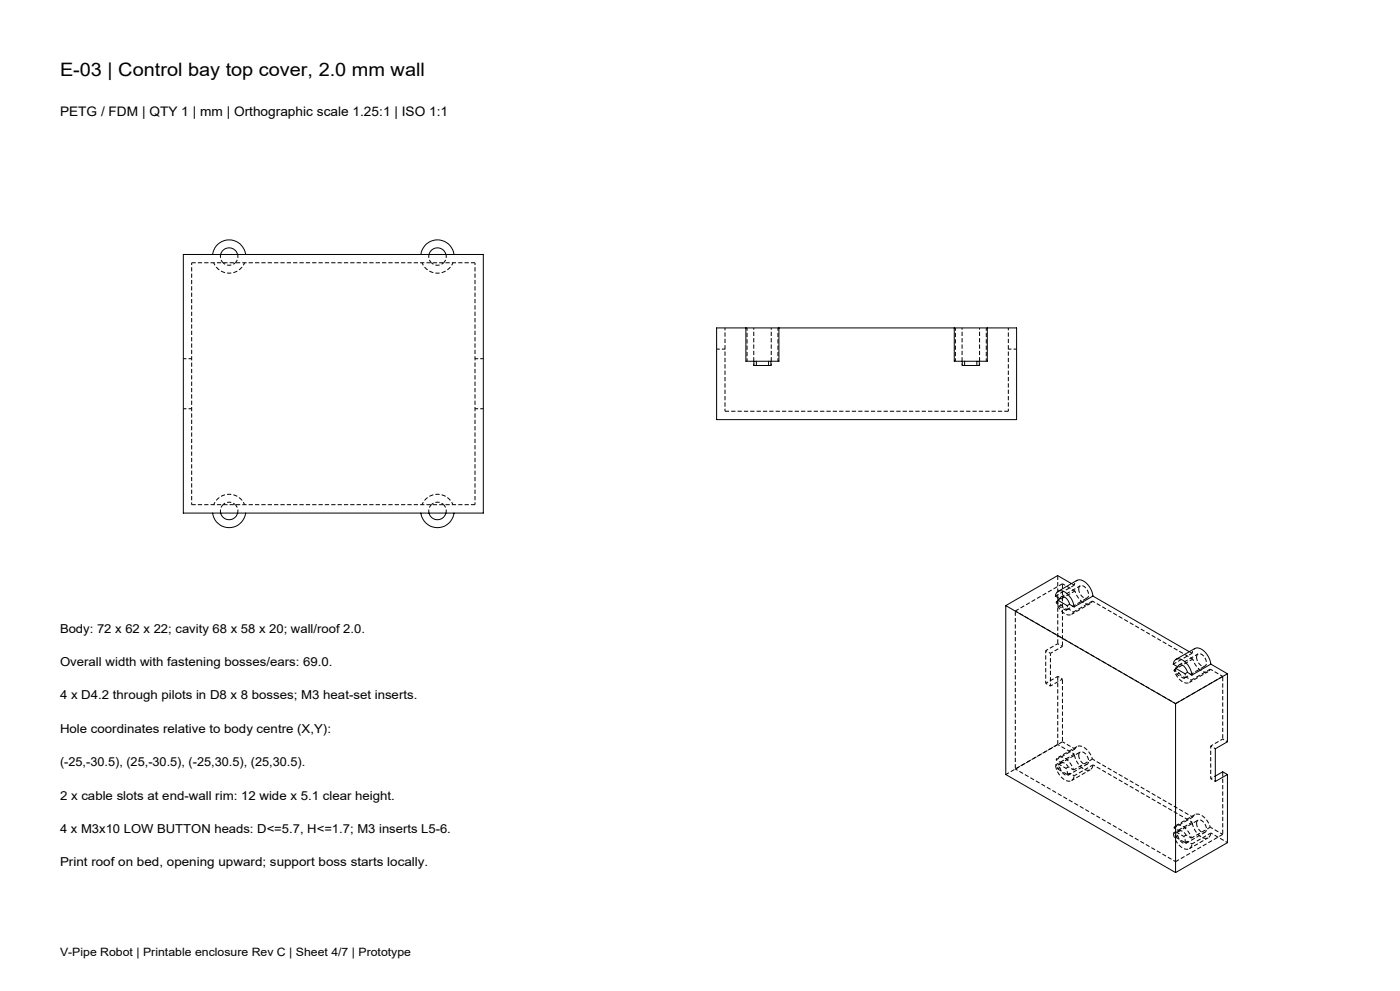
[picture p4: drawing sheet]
<svg xmlns="http://www.w3.org/2000/svg" width="420mm" height="297mm" viewBox="0 0 420 297" stroke-linecap="round" stroke-linejoin="round" font-family="sans-serif">
<path d="M57.5 78.8v72.5M142.5 151.3v-72.5M317.3 223.1l5 2.9M327.9 229.2l29.7 17.2M363.3 249.6l4.9 2.9" fill="none" stroke="#000" stroke-width=".3" stroke-dasharray="1.3 .6" stroke-dashoffset=".6" stroke-linecap="butt"/>
<path d="M142.5 78.8h-85M226.1 109.5h.1M231.3 109.5h.1M288.6 109.5h.1M293.8 109.5h.1M302.5 123.3h-85M57.5 151.3h85M317.3 172.5v20.4M317.3 202.7v20.4" fill="none" stroke="#000" stroke-width=".3" stroke-dasharray="1.3 .6" stroke-linecap="butt"/>
<g fill="none" stroke="#000" stroke-width=".3" stroke-dasharray="1.3 .6" stroke-dashoffset=".2" stroke-linecap="butt">
<path d="M66.9 78.8a2.63 2.63 0 0 1-.7-2.5M71.3 76.3a2.63 2.63 0 0 1-.7 2.5M129.4 78.8a2.62 2.62 0 0 1-.7-2.5M133.8 76.3a2.63 2.63 0 0 1-.7 2.5M66.2 153.8a2.63 2.63 0 0 1 .7-2.5M70.6 151.3a2.63 2.63 0 0 1 .7 2.5M128.7 153.8a2.62 2.62 0 0 1 .7-2.5M133.1 151.3a2.63 2.63 0 0 1 .7 2.5M322.3 175.4l-5.7 3.2M324.1 175.6l-5.7 3.2M316.8 180.4l5.7-3.3M321.4 184.1l5.7-3.2"/>
<path d="M327.7 180.1l-5.6 3.3M357.6 195.8l-5.6 3.2M359.4 196l-5.7 3.3M352.2 200.8l5.6-3.3M356.8 204.5l5.7-3.2M363.1 200.5l-5.7 3.3M316.6 229.3l5.7-3.3M317.3 223.1l-15.5 9M320.5 232.3l5.7-3.3M321.4 233.9l5.7-3.2M322.1 230.8l5.6-3.3M322.5 224.5l-5.7 3.2"/>
<path d="M323.1 223.7l-5.7 3.3M327.9 229.2l-5.7 3.3M352 249.7l5.6-3.3M355.8 252.7l5.7-3.3M356.8 254.3l5.7-3.2M357.4 251.2l5.7-3.3M357.8 244.9l-5.6 3.2M358.5 244.2l-5.7 3.2M363.3 249.6l-5.7 3.3"/>
</g>
<g fill="none" stroke="#000" stroke-width=".3" stroke-dasharray="1.3 .6" stroke-dashoffset=".4" stroke-linecap="butt">
<path d="M73.4 78.8a5 5 0 0 1-4.6 3.1 5 5 0 0 1-4.7-3.1M135.9 78.8a5 5 0 0 1-4.7 3.1 5 5 0 0 1-4.6-3.1M233.4 98.3v10M295.9 98.3v10M224.1 108.3v-10M286.6 108.3v-10M64.1 151.3a5 5 0 0 1 4.7-3.2 5 5 0 0 1 4.6 3.2M126.6 151.3a5 5 0 0 1 4.6-3.2 5 5 0 0 1 4.7 3.2M318.7 175l3.8 2.1M317.7 181.7l.7-.4M319.8 182.9l-2.1-1.2M320.5 182.5l-.7 .4"/>
<path d="M327.7 180.1l30.1 17.4M353.1 202.1l.7-.4M355.1 203.3l-2-1.2M355.8 202.9l-.7 .4M363.1 200.5l3.7 2.2M317.3 230.5l.7-.4M317.7 229.1l2.1 1.2M318.4 228.7l-.7 .4M319.8 230.3l.7-.5M320.9 231.7l-.7 .4M322.5 224.5l-3.8-2.2M352.6 250.9l.8-.4"/>
<path d="M353.1 249.5l2 1.2M353.8 249.1l-.7 .4M355.1 250.7l.7-.4M356.2 252.1l-.7 .4M357.8 244.9l-30.1-17.4M366.8 250.1l-3.7-2.2"/>
</g>
<g fill="none" stroke="#000" stroke-width=".3" stroke-dasharray="1.3 .6" stroke-dashoffset=".5" stroke-linecap="butt">
<path d="M66.9 78.8a2.63 2.63 0 0 0 3.7 0M129.4 78.8a2.62 2.62 0 0 0 3.7 0M217.5 98.3v25M302.5 98.3v25M70.6 151.3a2.62 2.62 0 0 0-3.7 0M133.1 151.3a2.62 2.62 0 0 0-3.7 0M322.3 175.4l-.8-.5M313.7 195l3.6-2.1M315.1 195.8v9.8M318.7 193.7l-3.6 2.1M357.6 195.8l-.8-.5M313.7 204.8v-9.8"/>
<path d="M315.1 205.6l3.6-2.1M317.3 202.7l-3.6 2.1M352.7 210.9l-48.1-27.8M304.6 230.5l48.1 27.7M363.2 233.4v-9.8M363.2 223.6l3.6-2.1"/>
</g>
<path d="M55 107.5h2.5M142.5 107.5h2.5M215 104.6h2.5M302.5 104.6h2.5M57.5 122.5h-2.5M145 122.5h-2.5M318.4 181.3a1.85 1.85 0 0 0 2.1 1.2M353.8 201.7a1.85 1.85 0 0 0 2 1.2M318 230.1a2.46 2.46 0 0 0 2.4 2.2l.5-.6M320.5 229.8a1.85 1.85 0 0 0-2.1-1.1M353.4 250.5a2.46 2.46 0 0 0 2.4 2.2l.4-.6M355.8 250.3a1.85 1.85 0 0 0-2-1.2" fill="none" stroke="#000" stroke-width=".3" stroke-dasharray="1.3 .6" stroke-dashoffset=".3" stroke-linecap="butt"/>
<g fill="none" stroke="#000" stroke-width=".3">
<path d="M55 76.3h90v77.5h-90zM63.8 76.3a5 5 0 0 1 4.9-4.4 5 5 0 0 1 5 4.4M66.2 76.3a2.64 2.64 0 0 1 2.5-2 2.64 2.64 0 0 1 2.6 2M126.3 76.3a5 5 0 0 1 4.9-4.4 5 5 0 0 1 5 4.4M128.7 76.3a2.62 2.62 0 0 1 2.5-2 2.62 2.62 0 0 1 2.6 2M223.8 98.3h9.9M223.8 98.3v10h9.9v-10M223.8 98.3h-8.8v27.5h90v-27.5h-8.8M233.7 98.3h52.6M286.3 98.3h9.9M286.3 98.3v10h9.9v-10M226.2 108.3v1.2h5.1v-1.2"/>
<path d="M226.9 108.3v1.2M230.6 108.3v1.2M288.7 108.3v1.2h5.1v-1.2M289.4 108.3v1.2M293.1 108.3v1.2M63.8 153.8a5 5 0 0 0 4.9 4.3 5 5 0 0 0 5-4.3M66.2 153.8a2.64 2.64 0 0 0 2.5 2 2.64 2.64 0 0 0 2.6-2M126.3 153.8a5 5 0 0 0 4.9 4.3 5 5 0 0 0 5-4.3M128.7 153.8a2.62 2.62 0 0 0 2.5 2 2.62 2.62 0 0 0 2.6-2M317.4 177.2l5.7-3.2a3.1 3.1 0 0 1 3.5 1.6l.9 1.5 .4 1.5M318 179.5l-1.4-.9a1.78 1.78 0 0 1 1.3-1.6 1.78 1.78 0 0 1 1.9 .7 6.2 6.2 0 0 1 2.4 4.2M318 179.5a1.01 1.01 0 0 1 .9-.7 1.01 1.01 0 0 1 1 .5l.5 .6 .5 1.2"/>
<path d="M318 179.5l-.7 .3 2.8 1.7 .8-.4M321.5 174.9l-4.2-2.4-15.6 9M327.9 178.6l28.9 16.7M327.9 178.6l-5.7 3.3M301.7 181.5l51 29.4M301.7 181.5v50.6l51 29.4M320.9 181.1l1.3 .8M352.8 197.6l5.6-3.2a3.2 3.2 0 0 1 3.9 2.1l.7 1.5 .3 1M353.3 199.8l-1.3-.7a1.78 1.78 0 0 1 1.2-1.7 1.78 1.78 0 0 1 2 .7 6.4 6.4 0 0 1 2.4 4.2M353.3 199.8a1.04 1.04 0 0 1 .9-.7 1.04 1.04 0 0 1 1 .6l1 1.8M353.3 199.8l-.7 .5 2.9 1.6 .7-.4M363.3 199l-5.7 3.3"/>
<path d="M363.3 199l4.9 2.9M352.7 210.9v50.6M356.2 201.5l1.4 .8M368.2 201.9l-15.5 9M368.2 201.9v20.4l-3.6 2.1v9.8l3.6-2.1M368.2 232.1v20.5l-15.5 8.9M368.2 232.1l-1.4-.8-2.2 1.3"/>
</g>
<path d="M226.1 98.3v11.2M288.6 98.3v11.2M231.4 109.5v-11.2M293.9 109.5v-11.2M322.5 177.1a4.8 4.8 0 0 0 4.2 3.9l.6-.3 .4-.6M322.1 183.4a1.8 1.8 0 0 1-3.1 .3l-1.1-1.2-1.1-2.1M357.8 197.5a4.8 4.8 0 0 0 4.2 3.9l.7-.3 .4-.6M357.4 203.8a1.8 1.8 0 0 1-3 .3l-1.5-1.7-.7-1.6M316.8 227.7a1.8 1.8 0 0 1 3.1-.2l1.1 1.2 1.1 2.1M327.7 227.5a4.8 4.8 0 0 0-4.2-3.9l-.6 .3-.4 .6M352.2 248.1a1.8 1.8 0 0 1 3-.2l1.2 1.2 1 2.1M363.1 247.9a4.8 4.8 0 0 0-4.2-3.9l-.6 .3-.5 .6" fill="none" stroke="#000" stroke-width=".3" stroke-dasharray="1.3 .6" stroke-dashoffset=".7" stroke-linecap="butt"/>
<path d="M318.7 175l-14.1 8.1M323.6 176.5a.99 .99 0 0 1 .7-1 .99 .99 0 0 1 1.2 .5 2.46 2.46 0 0 1 .7 3.2 2.22 2.22 0 0 1-2.6-2.3v-.4M359 197a.99 .99 0 0 1 .7-1.1 .99 .99 0 0 1 1.1 .5 2.46 2.46 0 0 1 .8 3.2 2.22 2.22 0 0 1-2.6-2.3v-.3M366.8 202.7l-14.1 8.2M318.7 222.3l-14.1 8.2M323.6 226.4a.99 .99 0 0 1 .7-1.1 .99 .99 0 0 1 1.2 .5 2.46 2.46 0 0 1 .7 3.2 2.22 2.22 0 0 1-2.6-2.3v-.3M359 246.8a.99 .99 0 0 1 .7-1.1 .99 .99 0 0 1 1.1 .5 2.46 2.46 0 0 1 .8 3.2 2.22 2.22 0 0 1-2.6-2.3v-.3M366.8 250.1l-14.1 8.1" fill="none" stroke="#000" stroke-width=".3" stroke-dasharray="1.3 .6" stroke-dashoffset=".1" stroke-linecap="butt"/>
<path d="M323.1 173.9l-.6 .7-.2 .8M318.4 181.3l-1.6-.9M322.1 183.4l-1.6-.9M358.5 194.3l-.6 .7-.3 .8M353.8 201.7l-1.6-.9M357.4 203.8l-1.6-.9M316.8 227.7l1.6 1M320.5 229.8l1.6 1M352.2 248.1l1.6 1M355.8 250.3l1.6 .9" fill="none" stroke="#000" stroke-width=".3" stroke-dasharray="1.3 .6" stroke-dashoffset=".9" stroke-linecap="butt"/>
<g fill="none" stroke="#000" stroke-width=".3" stroke-dasharray="1.3 .6" stroke-dashoffset="-.2" stroke-linecap="butt">
<path d="M304.6 183.1v47.4M318.7 193.7v-18.7M319.8 182.9l6.4-3.7M355.1 203.3l6.4-3.7M366.8 202.7v18.8M318.7 222.3v-18.8M322.2 232.5a1.77 1.77 0 0 1-1.2 1.6 1.77 1.77 0 0 1-2-.6 6.5 6.5 0 0 1-2.4-4.2M322.3 226a5.2 5.2 0 0 0 4.3 4.8l.9-.5 .4-1.1M324.1 225.4l-6.4 3.7M366.8 231.3v18.8M357.6 252.9a1.77 1.77 0 0 1-1.3 1.6 1.77 1.77 0 0 1-1.9-.6 6.5 6.5 0 0 1-2.4-4.2M357.6 246.4a5.2 5.2 0 0 0 4.4 4.8l.9-.5 .4-1.1"/>
<path d="M359.4 245.8l-6.4 3.7"/>
</g>
<path d="M317.7 181.7l-.4-1v-.9M353.1 202.1l-.4-1-.1-.9M319.8 230.3l.4 .9v.9M355.1 250.7l.4 .9v.9" fill="none" stroke="#000" stroke-width=".3" stroke-dasharray="1.3 .6" stroke-dashoffset="1" stroke-linecap="butt"/>
<g fill="none" stroke="#000" stroke-width=".3" stroke-dasharray="1.3 .6" stroke-dashoffset=".8" stroke-linecap="butt">
<path d="M313.7 195l1.4 .8M317.3 192.9l1.4 .8M320.2 181.5a1.26 1.26 0 0 1-.4 1.4M315.1 205.6l-1.4-.8M318.7 203.5l-1.4-.8M355.5 201.9a1.26 1.26 0 0 1-.4 1.4M317.3 230.5a1.26 1.26 0 0 1 .4-1.4M318 230.1l-1.4-.8M322.2 232.5l-1.3-.8M363.2 223.6l1.4 .8M364.6 234.2l-1.4-.8M364.6 232.6l-1.4 .8"/>
<path d="M366.8 221.5l1.4 .8M352.6 250.9a1.26 1.26 0 0 1 .5-1.4M353.4 250.5l-1.4-.8M357.6 252.9l-1.4-.8"/>
</g>
<path d="M320.2 232.1l-2.9-1.6M355.5 252.5l-2.9-1.6" fill="none" stroke="#000" stroke-width=".3" stroke-dasharray="1.3 .6" stroke-dashoffset="-.1" stroke-linecap="butt"/>
<text font-size="5.5" x="18" y="22.7">E-03 | Control bay top cover, 2.0 mm wall</text>
<text font-size="3.9" x="18" y="34.8">PETG / FDM | QTY 1 | mm | Orthographic scale 1.25:1 | ISO 1:1</text>
<g font-size="3.7">
<text x="18" y="189.6">Body: 72 x 62 x 22; cavity 68 x 58 x 20; wall/roof 2.0.</text>
<text x="18" y="199.6">Overall width with fastening bosses/ears: 69.0.</text>
<text x="18" y="209.6">4 x D4.2 through pilots in D8 x 8 bosses; M3 heat-set inserts.</text>
<text x="18" y="219.6">Hole coordinates relative to body centre (X,Y):</text>
<text x="18" y="229.6">(-25,-30.5), (25,-30.5), (-25,30.5), (25,30.5).</text>
<text x="18" y="239.6">2 x cable slots at end-wall rim: 12 wide x 5.1 clear height.</text>
<text x="18" y="249.6">4 x M3x10 LOW BUTTON heads: D&lt;=5.7, H&lt;=1.7; M3 inserts L5-6.</text>
<text x="18" y="259.6">Print roof on bed, opening upward; support boss starts locally.</text>
</g>
<text font-size="3.4" x="18" y="286.5">V-Pipe Robot | Printable enclosure Rev C | Sheet 4/7 | Prototype</text>
</svg>
